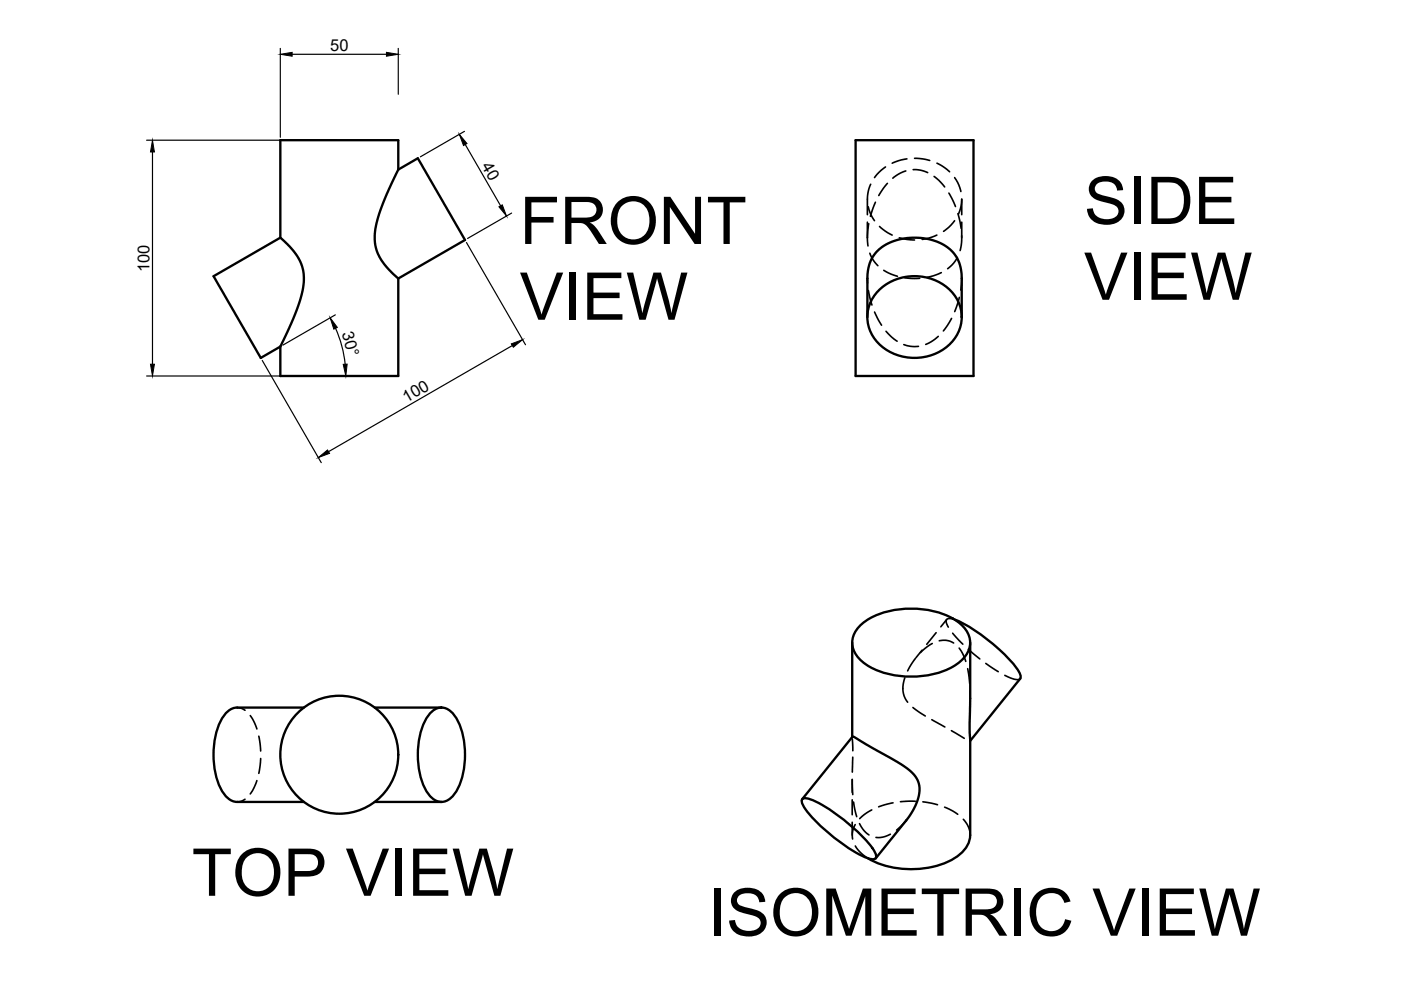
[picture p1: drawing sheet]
<svg xmlns="http://www.w3.org/2000/svg" width="297mm" height="210mm" viewBox="0 0 297 210" stroke-linecap="round" stroke-linejoin="round" font-family="sans-serif">
<!-- layer: MD_Visible -->
<g fill="none" stroke="#000" stroke-width=".5">
<path d="M84.4 36l4.2-2.4 10 17.3-14.2 8.2M84.4 36l-1.5 3.2a32.8 32.8 0 0 0-3.5 10.9 9.9 9.9 0 0 0 3.9 7.9l1.1 1.1M84.4 36v-6.3h-25v20.7M181.4 29.7h25v50h-25zM59.4 50.4l-14.1 8.2 10 17.3 4.1-2.4M59.4 50.4l.1 .1a12 12 0 0 1 4.9 7.7 22.9 22.9 0 0 1-2.5 10l-2.5 5.3M84.4 59.1v20.6h-25v-6.2M183.9 67.2v-8.1a7.9 7.9 0 0 1 6.5-8.3 12.1 12.1 0 0 1 11.7 2.7 7.9 7.9 0 0 1 1.8 5.6v8.1M186.4 61.5a10.9 10.9 0 0 1 16.3 1.6 8 8 0 0 1-3.1 11.2 10.9 10.9 0 0 1-14.5-3 7.8 7.8 0 0 1 1.3-9.8zM180.7 136.3v20M182.3 132.7a15.6 15.6 0 0 1 10.9-3.7 16.2 16.2 0 0 1 10.9 3.7 4.7 4.7 0 0 1 0 7.1 15.6 15.6 0 0 1-10.9 3.7 16.2 16.2 0 0 1-10.9-3.7 4.7 4.7 0 0 1 0-7.1zM202.4 131.4a36.4 36.4 0 0 1 13.3 10.5 1.99 1.99 0 0 1 .6 2l-10.6 13.2"/>
<path d="M205.7 136.3l-.1 17 .1 3.6v20.2a6.7 6.7 0 0 1-4.4 5.5 19.6 19.6 0 0 1-17.3-.6M50.3 150a4.7 4.7 0 0 0-3.8 3.5 17.8 17.8 0 0 0 .5 14.1 4.3 4.3 0 0 0 3.3 2.4M50.3 150h14.1M79.4 150h14.2M91.5 150.9a3 3 0 0 1 4.8 .7 16.7 16.7 0 0 1 1.5 13.9 6.4 6.4 0 0 1-3.5 4.4 3.6 3.6 0 0 1-4-2.3 17.4 17.4 0 0 1 0-15.1zM50.3 170h14.1M79.4 170h14.2M170.1 169.4a2.16 2.16 0 0 1 2.2 .2 38 38 0 0 1 12.7 10.2 2.23 2.23 0 0 1 .7 2.2 2.16 2.16 0 0 1-2.2-.2 38 38 0 0 1-12.7-10.2 2.23 2.23 0 0 1-.7-2.2zM170.1 169.4l10.7-13.2 5.3 3a32.9 32.9 0 0 1 7.7 5 5.8 5.8 0 0 1 .3 6.6l-1.7 2.8-6.7 8.4"/>
<circle cx="71.9" cy="160" r="12.5"/>
</g>
<!-- layer: MD_Hidden -->
<g fill="none" stroke="#000" stroke-width=".35">
<path d="M184.6 39.1l-.4 .9-.3 1.7v3.8M187.7 35.4l-1.4 1.2-.9 1.1M188.1 38.9l-1.8 2.6M192 36.2l-1.5 .7-1.2 .9M192.3 33.7l-1.7 .4-1.4 .5M193.6 36l1.7 .1 1.4 .5M193.9 33.6l1.8 .1 1.4 .3M198 37.4l1 .8 1.3 1.4M198.6 34.6l1.2 .6 1.5 1.2M202.4 37.7l.9 1.5 .4 1.4M183.9 59.1v.9M183.9 50.4l.1 1.8"/>
<path d="M183.9 47.1v3.3M184.1 43.8l.5 1.7 .8 1.3M184.2 47.4l-.3 3M184.4 53.7a6.7 6.7 0 0 0 1.7 2.6M185.6 42.9l-1.1 3M186.5 48l1.2 1 1.5 .8M187.4 57.3l1.4 .8 1.5 .5M190.7 50.4l1.8 .4 1.4 .1M191.8 58.9l3.2 .1M198.6 49.8l-1.7 .7-1.4 .3M199.6 57.8l-1.6 .6-1.4 .4M201.2 40.9l1.4 2.9"/>
<path d="M202.4 46.8l-1.1 1.3-1.2 1M203 54.6a6.8 6.8 0 0 1-2.1 2.4M203.1 45.3l.7 3.1M203.2 45.4l.6-1.8 .1-1.4v3.3M203.9 50v1.5l-.3 1.6M203.9 59.1l-.2 2.4M203.9 47.1v3.3M184.1 61.6l.8 3.1M185.4 66.2l1.5 2.8M187.9 70.2l1.2 1.3 1.1 .8M191.6 73.1l1.4 .3h1.7M198.9 71.3l-1.1 .9-1.5 .8"/>
<path d="M201.7 67.5l-1.7 2.7M203.4 63.1l-1 3M194.1 139.6l-1.7 2.6M195.5 137.9l-1.3 1.5M197.7 136.4l-1.5 1-1 1M198.5 134.1l-2 2.5M199.1 135.9h.1a3.9 3.9 0 0 1 3 .4M200.7 131.4l-1.2 1.5M202 134.3l2.1 2.3M202.4 131.4a1.46 1.46 0 0 0-1.8 .1v.5l.5 1M203.4 137.4l.7 1.1 .7 1.7M205.3 137.7l2.4 2"/>
<path d="M50.3 150l.9 .2 .8 .4M53.1 151.7l.7 1.1 .7 1.8M54.9 156.1l.4 3.1M180.7 156.3v.1M180.7 156.7l.1 2.5M191.8 143.7a5.1 5.1 0 0 0 .6 5.2M193.6 150l2.6 1.8M197.6 152.6l2.7 1.5M201.7 154.9l2.7 1.6M205.2 141.8l.4 3.1M205.7 146.5v1.6M205.7 156.9h.1"/>
<path d="M205.7 157.1h.1M209 140.7l2.7 1.7M213 143.2l1 .4a2.31 2.31 0 0 0 2.3 .3M51.9 169.5l-.7 .3-.9 .2M54.5 165.5l-.7 1.7-.7 1.1M55.3 160.8l-.4 3.2M180.7 165.2v2.8M180.7 169.6v3.1M180.7 174.3v2.8M180.7 165.3l.1 3.2M180.8 160.5l-.1 3.2M181 170l.6 3.2"/>
<path d="M181.3 174.8a4.4 4.4 0 0 0-.5 3.1M181.3 179.4a7.7 7.7 0 0 0 2.7 2.6M182.2 174.6a5.7 5.7 0 0 0 2 2.4M184.8 171.7l-1.6 1-.9 .9M188.8 176.9a5 5 0 0 1-3.1 .7M189.3 170.2l-3 .9M192.1 173.9l-2 2.1M194.1 169.9l-3.2 .1M195.7 170l3.1 .6M200.3 171.1l1.5 .7 1.3 .9M204.2 173.7a5.1 5.1 0 0 1 1.5 3.4"/>
</g>
<!-- layer: 0 -->
<g fill="none" stroke="#000" stroke-width=".25">
<path d="M59.4 10.3v18.8M61.9 11.5h20M84.4 10.3v9.7M31.1 29.7h40.2M32.3 32.2v45M98.5 27.9l-9.4 5.3M98.6 30.6l7.5 13M98.9 51.4l12.5 21.7M108.5 45.2l-9.4 5.4M31.1 79.7h40.2M55.6 76.4l12.5 21.7M71.1 66.8l-11.1 6.4"/>
<path d="M71.1 69.6a24.7 24.7 0 0 1 2.1 7.6M108.6 73.3l-38.9 22.5"/>
</g>
<path d="M59.4 11.5l2.5-.4v.8zM81.9 11.1l2.5 .4-2.5 .4zM32.3 29.7l.4 2.5h-.8zM97.4 28.5l1.6 1.9-.7 .5zM105.8 43.8l.7-.4 .9 2.4zM31.9 77.2h.8l-.4 2.5zM70 67.4l1.5 2-.7 .4zM72.8 77.2h.8l-.3 2.5zM108.4 72.9l2.4-.9-2 1.6zM67.5 97l1.9-1.6 .5 .7z" fill="#000" stroke="#000" stroke-width=".21"/>
<g font-size="14">
<text x="229.8" y="47.5">SIDE</text>
<text x="110.2" y="51.7">FRONT</text>
<text x="229.8" y="63.6">VIEW</text>
<text x="110.2" y="67.8">VIEW</text>
<text x="40.7" y="189.9">TOP VIEW</text>
<text x="150.1" y="198.4">ISOMETRIC VIEW</text>
</g>
<g font-size="3.5">
<text x="70" y="10.8">50</text>
<text x="102" y="35.2" transform="rotate(60 102 35.2)">40</text>
<text x="31.7" y="57.7" transform="rotate(-90 31.7 57.7)">100</text>
<text x="72.4" y="70.7" transform="rotate(75 72.4 70.7)">30°</text>
<text x="86.2" y="85.4" transform="rotate(-30 86.2 85.4)">100</text>
</g>
</svg>
